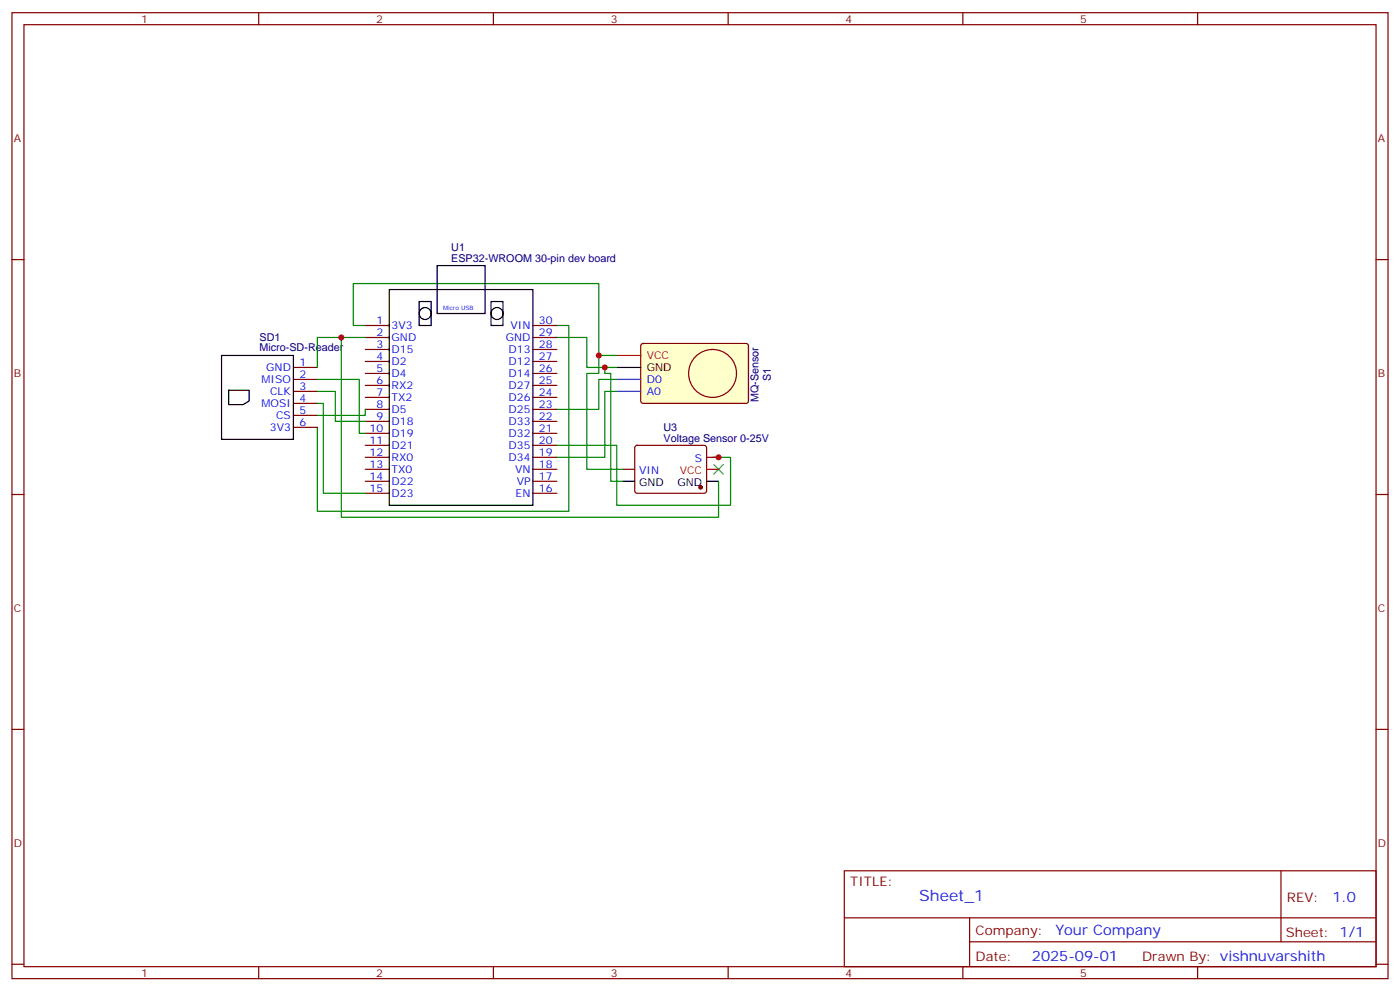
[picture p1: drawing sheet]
<svg xmlns="http://www.w3.org/2000/svg" width="412mm" height="292mm" viewBox="0 0 412 292" stroke-linecap="round" stroke-linejoin="round" font-family="sans-serif">
<g fill="none" stroke="#870000" stroke-width=".35">
<path d="M3.5 3.7h405.4v284.4h-405.4zM7.1 7.3h398.2v277.3h-398.2zM76.2 3.7v3.6M145.3 3.7v3.6M214.5 3.7v3.6M283.6 3.7v3.6M352.8 3.7v3.6M3.5 76.4h3.6M405.3 76.4h3.6M107.6 99.3h7.1M107.6 95.8h7.1M157 99.3h7"/>
<path d="M157 95.8h7M86.4 108.2h7.1M86.4 111.7h7.1M86.4 115.2h7.1M86.4 118.7h7.1M107.6 117h7.1M107.6 102.9h7.1M107.6 106.4h7.1M107.6 109.9h7.1M107.6 113.5h7.1M157 117h7M157 102.9h7"/>
<path d="M157 106.4h7M157 109.9h7M157 113.5h7M86.4 122.3h7.1M86.4 125.8h7.1M107.6 134.6h7.1M107.6 138.1h7.1M107.6 131.1h7.1M107.6 127.6h7.1M107.6 124h7.1M107.6 120.5h7.1M157 134.6h7"/>
<path d="M157 138.1h7M157 131.1h7M157 127.6h7M157 124h7M157 120.5h7M183.4 138.1h3.6M187.2 131.3l.5-.2h20l.4 .7v13l-.7 .4-20-.1-.4-.6v-12.7zM208.1 134.6h3.6M3.5 145.6h3.6M107.6 145.2h7.1M107.6 141.7h7.1M157 145.2h7"/>
<path d="M157 141.7h7M405.3 145.6h3.6M3.5 214.7h3.6M405.3 214.7h3.6M248.7 256.3h156.6v28.3h-156.6zM377.3 256.4v20.8M248.7 270.2h156.5M285.6 277.2h119.6M285.6 270.2v14.1M3.5 283.8h3.6M76.2 284.6v3.5M145.3 284.6v3.5"/>
<path d="M214.5 284.6v3.5M283.6 284.6v3.5M352.8 284.6v3.5M405.3 283.8h3.6"/>
</g>
<path d="M210.3 136.7l2.8 2.9M213.1 136.7l-2.8 2.9" fill="none" stroke="#3c3" stroke-width=".35"/>
<path d="M107.6 95.8h-3.5v-12.3h72.3v26.4h-3.5v28.2h10.5M107.6 99.3h-14.1v8.9M164 95.8h3.6v54.7h-74.1v-24.7M93.5 118.7h1.7v26.5h12.4M93.5 111.7h12.3v15.9h1.8M93.5 115.2h5.3v8.8h8.8M107.6 120.5v1.8h-14.1M164 131.1h17.7v17.6h33.5v-14.1h-5.3" fill="none" stroke="#008700" stroke-width=".35"/>
<circle cx="206.4" cy="143.4" r=".53" fill="#870000" stroke="#870000" stroke-width=".35"/>
<g fill="none" stroke="#000" stroke-width=".35">
<path d="M128.8 78.2h14.1v14.1h-14.1zM114.7 85.2h42.3v63.5h-42.3zM123.5 88.8h3.5v7h-3.5zM144.6 88.8h3.6v7h-3.6zM65.3 104.6h21.1v24.7h-21.1zM67.4 114.9h6v3.1l-1.8 1.1h-4.2zM183.4 141.7h3.6M208.1 141.7h3.6"/>
<circle cx="125.2" cy="92.3" r="1.76"/>
<circle cx="146.4" cy="92.3" r="1.76"/>
</g>
<path d="M208.1 138.1h3.6" fill="none" stroke="#f00" stroke-width=".35"/>
<path d="M189 101.3l.4-.2 30.7 .1 .4 .6-.1 16.5-.6 .4h-30.6l-.5-.7v-16.2z" fill="#ffc" stroke="#870000" stroke-width=".35"/>
<path d="M181.7 104.6h7" fill="none" stroke="#f00" stroke-width=".35"/>
<path d="M181.7 108.2h7" fill="none" stroke="#000" stroke-width=".35"/>
<path d="M181.7 115.2h7M181.7 111.7h7" fill="none" stroke="#00f" stroke-width=".35"/>
<circle cx="209.9" cy="109.9" r="7.1" fill="none" stroke="#870000" stroke-width=".35"/>
<path d="M100.5 99.3v53h111.2v-10.6M164 99.3h8.9v8.9h8.8M176.4 104.6h5.3M178.2 108.2v1.7h1.7v31.8h3.5M181.7 111.7h-5.3v8.8h-12.4M181.7 115.2h-3.5v19.4h-14.2" fill="none" stroke="#008700" stroke-width=".35"/>
<g fill="#c00">
<circle cx="211.7" cy="134.6" r=".88"/>
<circle cx="176.4" cy="104.6" r=".88"/>
<circle cx="178.2" cy="108.2" r=".88"/>
<circle cx="100.5" cy="99.3" r=".88"/>
</g>
<text font-size="4.6" fill="#00f" x="270.8" y="265.4">Sheet_1</text>
<g font-size="4.2" fill="#00f">
<text x="392.5" y="265.6">1.0</text>
<text x="310.9" y="275.2">Your Company</text>
<text x="304" y="283">2025-09-01</text>
</g>
<g font-size="3.9" fill="#800">
<text x="250.5" y="260.9">TITLE:</text>
<text x="379.1" y="265.6">REV:</text>
<text x="287.4" y="275.1">Company:</text>
<text x="378.7" y="275.7">Sheet: 1/1</text>
<text x="287.4" y="282.8">Date:</text>
<text x="336.4" y="282.9">Drawn By: vishnuvarshith</text>
</g>
<g font-size="3.2" fill="#800">
<text x="41.6" y="6.7">1</text>
<text x="110.8" y="6.7">2</text>
<text x="179.9" y="6.7">3</text>
<text x="249.1" y="6.7">4</text>
<text x="318.2" y="6.7">5</text>
<text x="4.1" y="41.8">A</text>
<text x="405.9" y="41.8">A</text>
<text x="4.1" y="111">B</text>
<text x="405.9" y="111">B</text>
<text x="4.1" y="180.1">C</text>
<text x="405.9" y="180.1">C</text>
<text x="4.1" y="249.3">D</text>
<text x="405.9" y="249.3">D</text>
<text x="41.6" y="287.5">1</text>
<text x="110.8" y="287.5">2</text>
<text x="179.9" y="287.5">3</text>
<text x="249.1" y="287.5">4</text>
<text x="318.2" y="287.5">5</text>
</g>
<g font-size="3.2" fill="#000080">
<text x="132.9" y="77.1">ESP32-WROOM 30-pin dev board</text>
<text x="132.9" y="73.8">U1</text>
<text x="76.5" y="100.3">SD1</text>
<text x="76.5" y="103.4">Micro-SD-Reader</text>
<text x="227.1" y="112.2" transform="rotate(-90 227.1 112.2)">S1</text>
<text x="223.5" y="118.4" transform="rotate(-90 223.5 118.4)">MQ-Sensor</text>
<text x="195.4" y="130">Voltage Sensor 0-25V</text>
<text x="195.4" y="126.9">U3</text>
</g>
<g font-size="3.2" fill="#00f">
<text x="110.9" y="95.5">1</text>
<text x="158.7" y="95.5">30</text>
<text x="110.9" y="99">2</text>
<text x="115.4" y="100.4">GND</text>
<text x="115.4" y="96.9">3V3</text>
<text x="149" y="100.4">GND</text>
<text x="150.4" y="96.9">VIN</text>
<text x="158.7" y="99">29</text>
<text x="88.2" y="107.8">1</text>
<text x="110.9" y="106">4</text>
<text x="110.9" y="102.5">3</text>
<text x="115.4" y="107.5">D2</text>
<text x="115.4" y="103.9">D15</text>
<text x="149.8" y="103.9">D13</text>
<text x="149.8" y="107.5">D12</text>
<text x="158.7" y="102.5">28</text>
<text x="158.7" y="106">27</text>
<text x="77.1" y="112.7">MISO</text>
<text x="78.4" y="109.2">GND</text>
<text x="88.2" y="111.3">2</text>
<text x="110.9" y="113.1">6</text>
<text x="110.9" y="109.6">5</text>
<text x="115.4" y="111">D4</text>
<text x="149.8" y="111">D14</text>
<text x="158.7" y="109.6">26</text>
<text x="158.7" y="113.1">25</text>
<text x="190.5" y="112.7">D0</text>
<text x="77.1" y="119.8">MOSI</text>
<text x="79.5" y="116.3">CLK</text>
<text x="88.2" y="114.9">3</text>
<text x="88.2" y="118.4">4</text>
<text x="110.9" y="116.6">7</text>
<text x="115.4" y="118">TX2</text>
<text x="115.4" y="114.5">RX2</text>
<text x="149.8" y="118">D26</text>
<text x="149.8" y="114.5">D27</text>
<text x="158.7" y="116.6">24</text>
<text x="190.5" y="116.3">A0</text>
<text x="81.3" y="123.3">CS</text>
<text x="88.2" y="121.9">5</text>
<text x="88.2" y="125.4">6</text>
<text x="110.9" y="123.7">9</text>
<text x="110.9" y="120.2">8</text>
<text x="115.4" y="125.1">D18</text>
<text x="115.4" y="121.6">D5</text>
<text x="149.8" y="125.1">D33</text>
<text x="149.8" y="121.6">D25</text>
<text x="158.7" y="123.7">22</text>
<text x="158.7" y="120.2">23</text>
<text x="79.5" y="126.9">3V3</text>
<text x="108.9" y="130.7">11</text>
<text x="108.9" y="127.2">10</text>
<text x="115.4" y="128.6">D19</text>
<text x="149.8" y="128.6">D32</text>
<text x="158.7" y="130.7">20</text>
<text x="158.7" y="127.2">21</text>
<text x="108.9" y="137.8">13</text>
<text x="108.9" y="134.3">12</text>
<text x="115.4" y="135.7">RX0</text>
<text x="115.4" y="132.2">D21</text>
<text x="149.8" y="135.7">D34</text>
<text x="149.8" y="132.2">D35</text>
<text x="158.7" y="137.8">18</text>
<text x="158.7" y="134.3">19</text>
<text x="204.7" y="136">S</text>
<text x="108.9" y="141.3">14</text>
<text x="115.4" y="142.7">D22</text>
<text x="115.4" y="139.2">TX0</text>
<text x="151.7" y="139.2">VN</text>
<text x="152.2" y="142.7">VP</text>
<text x="158.7" y="141.3">17</text>
<text x="188.3" y="139.6">VIN</text>
<text x="108.9" y="144.9">15</text>
<text x="115.4" y="146.3">D23</text>
<text x="151.9" y="146.3">EN</text>
<text x="158.7" y="144.9">16</text>
</g>
<g font-size="3.2" fill="#f00">
<text x="190.5" y="105.7">VCC</text>
<text x="200.2" y="139.6">VCC</text>
</g>
<g font-size="3.2">
<text x="190.5" y="109.2">GND</text>
<text x="188.3" y="143.1">GND</text>
<text x="199.6" y="143.1">GND</text>
</g>
<text font-size="1.8" fill="#00f" x="130.5" y="91.1">Micro USB</text>
</svg>
